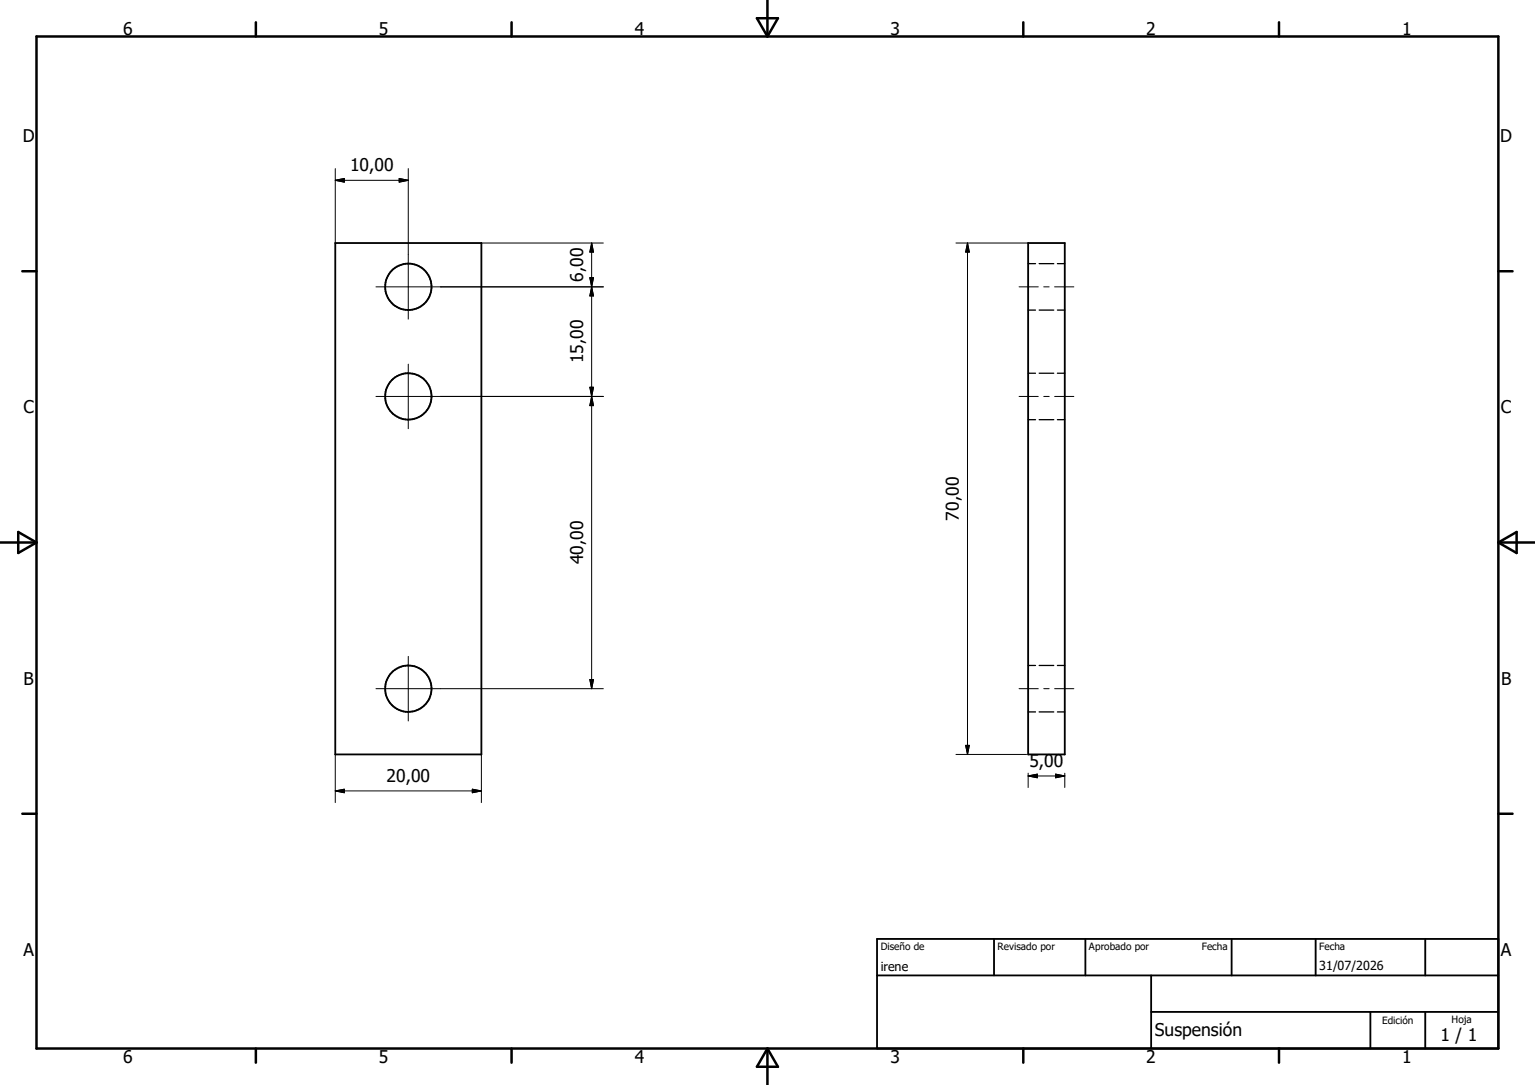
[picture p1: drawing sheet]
<svg xmlns="http://www.w3.org/2000/svg" width="297mm" height="210mm" viewBox="0 0 297 210" stroke-linecap="round" stroke-linejoin="round" font-family="sans-serif">
<g fill="none" stroke="#000" stroke-width=".36">
<path d="M64.9 47h28.2v99h-28.2zM198.9 47h7.1v99h-7.1zM169.7 188.8h120.2M169.7 181.7h120.2v21.3h-120.2zM192.3 181.7v7.1M210 181.7v7.1M222.7 195.9h67.2M222.7 188.8v14.2M238.3 181.7v7.1M254.6 181.7v7.1M265.2 195.9v7.1M275.8 181.7v7.1"/>
<path d="M275.8 195.9v7.1"/>
<circle cx="79" cy="55.5" r="4.5"/>
<circle cx="79" cy="76.7" r="4.5"/>
<circle cx="79" cy="133.3" r="4.5"/>
</g>
<g fill="none" stroke="#000" stroke-width=".25">
<path d="M198.9 51h1.5M201.1 51h2.8M204.6 51h1.4M198.9 72.2h1.5M198.9 60h1.5M201.1 72.2h2.8M201.1 60h2.8M204.6 72.2h1.4M204.6 60h1.4M198.9 81.2h1.5M201.1 81.2h2.8M204.6 81.2h1.4"/>
<path d="M198.9 137.8h1.5M198.9 128.8h1.5M201.1 137.8h2.8M201.1 128.8h2.8M204.6 137.8h1.4M204.6 128.8h1.4"/>
</g>
<g fill="none" stroke="#000" stroke-width=".48">
<path d="M7.1 7.1h282.8v195.9h-282.8zM49.5 4.3v2.8M99 4.3v2.8M146.5 3.5h4l-2 3.6zM148.5 0v7.1M198 4.3v2.8M247.5 4.3v2.8M4.3 52.5h2.8M289.9 52.5h2.8M0 105h7.1M3.5 103l3.6 2-3.6 2zM289.9 105h7.1"/>
<path d="M289.9 105l3.6-2v4zM4.3 157.5h2.8M289.9 157.5h2.8M49.5 203v2.7M99 203v2.7M148.5 203v7M148.5 203l2 3.5h-4zM198 203v2.7M247.5 203v2.7"/>
</g>
<g fill="none" stroke="#000" stroke-width=".19">
<path d="M64.9 34.9h14.1M64.9 34.9l1.7-.4v.8zM64.9 32.6v14.4M77.2 34.5l1.8 .4-1.8 .4zM79 32.6v29.2M72.7 55.5h44M93.1 47h23.6M114.1 53.7h.7l-.3 1.8zM114.5 47l.3 1.8h-.7zM114.5 47v86.3M114.5 55.5l.3 1.8h-.7zM185 47h13.9"/>
<path d="M187.2 47v99M187.2 47l.4 1.8h-.8zM197.2 55.5h3.7M202 55.5h1M204.1 55.5h3.7M72.7 76.7h44M79 70.5v12.5M114.1 75l.7 3.5h-.7l.7-3.5zM197.2 76.7h3.7M202 76.7h1M204.1 76.7h3.7M72.7 133.3h44"/>
<path d="M79 127.1v12.5M114.1 131.5h.7l-.3 1.8zM197.2 133.3h3.7M202 133.3h1M204.1 133.3h3.7M64.9 153.1l1.7-.3v.6zM64.9 146v9.4M64.9 153.1h28.2M91.4 152.8l1.7 .3-1.7 .3zM93.1 146v9.4M185 146h13.6M186.8 144.3h.8l-.4 1.7z"/>
<path d="M198.9 150.2h7.1M198.9 150.2l1.8-.4v.8zM198.9 149.7v2.7M204.2 149.8l1.8 .4-1.8 .4zM206 149.7v2.7"/>
</g>
<g fill="#000" stroke="#000" stroke-width=".19">
<path d="M64.9 34.9l1.7-.4v.8zM77.2 34.5l1.8 .4-1.8 .4zM114.1 53.7h.7l-.3 1.8zM114.5 55.5l.3 1.8h-.7zM114.5 47l.3 1.8h-.7zM187.2 47l.4 1.8h-.8zM114.1 75h.7l-.3 1.7zM114.5 76.7l.3 1.8h-.7zM114.1 131.5h.7l-.3 1.8zM64.9 153.1l1.7-.3v.6zM91.4 152.8l1.7 .3-1.7 .3zM186.8 144.3h.8l-.4 1.7z"/>
<path d="M198.9 150.2l1.8-.4v.8zM204.2 149.8l1.8 .4-1.8 .4z"/>
</g>
<g font-size="3.4">
<text x="23.8" y="6.8">6</text>
<text x="73.3" y="6.8">5</text>
<text x="122.9" y="6.8">4</text>
<text x="172.3" y="6.8">3</text>
<text x="221.8" y="6.8">2</text>
<text x="271.3" y="6.8">1</text>
<text x="4.4" y="27.5">D</text>
<text x="290.3" y="27.5">D</text>
<text x="67.7" y="33.2">10,00</text>
<text x="112.8" y="54.6" transform="rotate(-90 112.8 54.6)">6,00</text>
<text x="112.8" y="70.4" transform="rotate(-90 112.8 70.4)">15,00</text>
<text x="4.5" y="80">C</text>
<text x="290.4" y="80">C</text>
<text x="185.5" y="100.8" transform="rotate(-90 185.5 100.8)">70,00</text>
<text x="112.8" y="109.2" transform="rotate(-90 112.8 109.2)">40,00</text>
<text x="4.5" y="132.5">B</text>
<text x="290.4" y="132.5">B</text>
<text x="199.2" y="148.5">5,00</text>
<text x="74.8" y="151.4">20,00</text>
<text x="4.5" y="185">A</text>
<text x="290.4" y="185">A</text>
<text x="223.4" y="200.4">Suspensión</text>
<text x="278.7" y="201.5">1 / 1</text>
<text x="23.8" y="205.7">6</text>
<text x="73.3" y="205.7">5</text>
<text x="122.9" y="205.7">4</text>
<text x="172.3" y="205.7">3</text>
<text x="221.8" y="205.7">2</text>
<text x="271.3" y="205.7">1</text>
</g>
<g font-size="2.4">
<text x="170.4" y="188">irene</text>
<text x="255.3" y="187.7">31/07/2026</text>
</g>
<g font-size="1.9">
<text x="170.4" y="184">Diseño de</text>
<text x="193" y="183.9">Revisado por</text>
<text x="210.7" y="183.9">Aprobado por</text>
<text x="232.5" y="183.9">Fecha</text>
<text x="255.3" y="183.9">Fecha</text>
<text x="280.8" y="198">Hoja</text>
<text x="267.4" y="198.2">Edición</text>
</g>
</svg>
